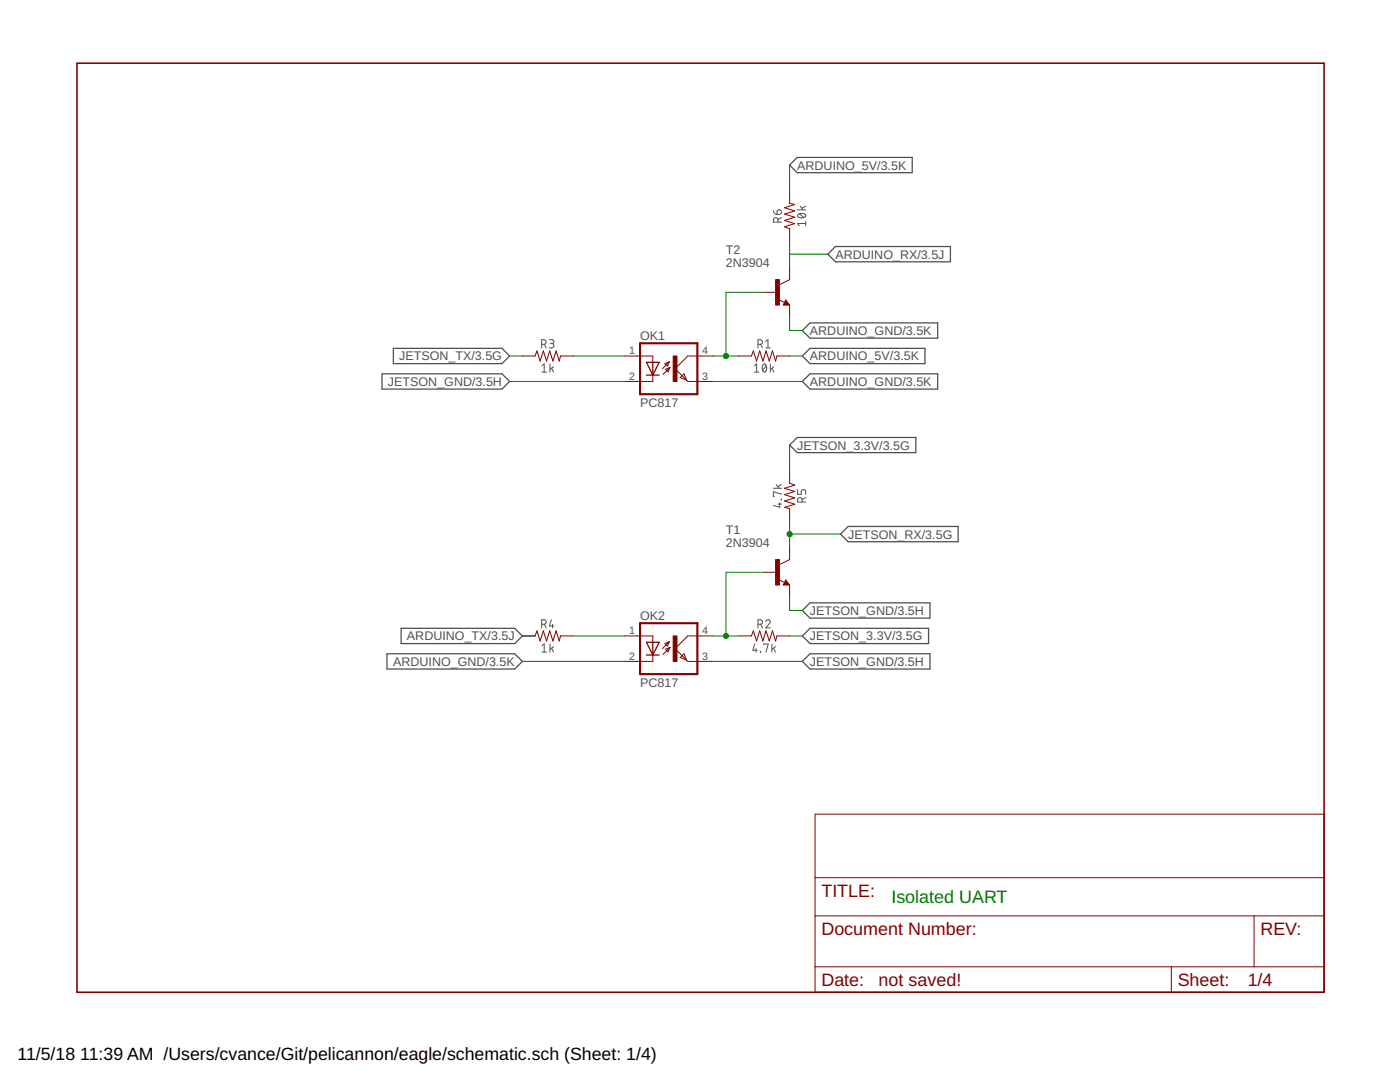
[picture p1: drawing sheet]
<svg xmlns="http://www.w3.org/2000/svg" width="279mm" height="216mm" viewBox="0 0 279 216" stroke-linecap="round" stroke-linejoin="round" font-family="sans-serif">
<g fill="none" stroke="#505050" stroke-width=".2">
<path d="M154.3 42.1l.3 .5 .5 .2M155.2 42a.47 .47 0 0 1 .7 .1 .47 .47 0 0 1-.4 .7h-.4zM155.3 44.3v-.4a.46 .46 0 0 0-.5-.5 .46 .46 0 0 0-.5 .5v.4h1.7M156 43.4l-.7 .4M159.2 41.9h1.6M159.3 42.8a1.02 1.02 0 0 1 1.5 .2 .97 .97 0 0 1-1.6 0zM159.5 42.7l.9 .7M159.7 41.1l.6 .8M160.8 44.6h-1.6l.3 .4M160.8 44.2v.8M160.8 41.1l-.8 .5M108.1 68.7h.4a.46 .46 0 0 0 .5-.4 .46 .46 0 0 0-.5-.5h-.4v1.6"/>
<path d="M108.2 74.3h.9M108.2 73l.4-.4v1.7M108.6 68.7l.4 .7M109.6 67.8h.6a.36 .36 0 0 1 .4 .4 .36 .36 0 0 1-.4 .3h-.4M109.8 72.6v1.7M110.1 73.5l.4 .8M110.1 68.5a.46 .46 0 0 1 .5 .5 .46 .46 0 0 1-.5 .4h-.5M110.5 73.2l-.7 .5M150.6 73l.4-.4v1.7M150.6 74.3h.8M151.3 68.7h.4a.46 .46 0 0 0 .5-.4 .46 .46 0 0 0-.5-.5h-.4v1.6M151.8 68.7l.4 .7"/>
<path d="M152.3 72.7l.3-.1a.97 .97 0 0 1 0 1.7 1.02 1.02 0 0 1-.3-1.6zM152.8 68.2l.5-.4v1.6M152.8 69.4h.9M152.9 73l-.7 .9M153.7 72.6v1.7M154.1 73.5l.4 .8M154.5 73.2l-.8 .5M154.3 97.4h1.7M154.9 96.7l.5 .7M155.9 99.6l.1 .1zM156 98.6l-1.7-.5v.9h.2M156 96.7l-.8 .4"/>
<path d="M159.2 97.7v.9h.7v-.5a.46 .46 0 0 1 .4-.4 .46 .46 0 0 1 .5 .4v.5M160.8 99.3l-.7 .4M155.3 100.6h.7M155.6 100.3v.9l-1.3-.3M160.1 100.2v-.5a.46 .46 0 0 0-.5-.4 .46 .46 0 0 0-.4 .4v.5h1.6M108.1 124.6h.4a.44 .44 0 0 0 .5-.5 .44 .44 0 0 0-.5-.4h-.4v1.6M108.2 130.1h.9M108.2 128.9l.4-.4v1.6M108.6 124.6l.4 .7M109.8 128.5v1.6M110 123.7l-.4 1.2h1M110.1 129.3l.4 .8"/>
<path d="M110.3 124.6v.7M110.5 129l-.7 .6M150.6 128.5l-.4 1.3h.9M150.9 129.4v.7M151.3 124.6h.4a.44 .44 0 0 0 .5-.5 .44 .44 0 0 0-.5-.4h-.4v1.6M151.7 130l.1 .1zM151.8 124.6l.4 .7M152.4 128.7v-.2h.9l-.4 1.6M152.8 124a.44 .44 0 0 1 .7-.3 .44 .44 0 0 1 .1 .7l-.8 .9h.9M154.1 128.5v1.6M154.4 129.3l.4 .8M154.8 129l-.7 .6"/>
</g>
<g fill="none" stroke="#505050" stroke-width=".25">
<path d="M157.6 32.9l1.5-1.5h23v3.1h-23zM165.2 50.7l1.5-1.5h23v3h-23zM76.2 74.6h24l1.5 1.5-1.5 1.5h-24zM78.5 69.5h21.7l1.5 1.5-1.5 1.6h-21.7zM160.1 76.1l1.5-1.5h25.5v3h-25.5zM160.1 66l1.5-1.6h25.5v3.1h-25.5zM160.1 71l1.5-1.5h23v3.1h-23zM157.6 88.8l1.5-1.5h23.7v3h-23.7zM167.7 106.6l1.6-1.5h21.9v3h-21.9zM77.2 130.5h25.5l1.5 1.5-1.5 1.5h-25.5zM80.1 125.4h22.6l1.5 1.5-1.5 1.5h-22.6zM160.1 132l1.5-1.5h24v3h-24z"/>
<path d="M160.1 121.8l1.5-1.5h24v3h-24zM160.1 126.9l1.5-1.5h23.7v3h-23.7z"/>
</g>
<g fill="none" stroke="#800000" stroke-width=".2">
<path d="M157.6 38v2.6l1 .2-2 .6 2 .7-2 .6 2 .6-2 .7 2 .6-2 .7 1 .3v2.6M152.5 58.3h2.5M155.3 59.8l1.3 .6M156.8 59.9l.8 1h-1.3zM157.6 53.3v2.5l-2 1M104.2 71h2.6l.4-1 .6 2.1 .6-2.1 .7 2.1 .6-2.1 .6 2.1 .7-2.1 .6 2.1 .3-1.1h2.5M124.6 71h5.7v1.3M130.3 74.8v1.3h-5.7M132.7 72.6l.9-.4-.4 .9zM132.8 73.7l.9-.4-.4 .9zM133.6 72.2l-1.4 1.4M133.7 73.3l-1.4 1.4"/>
<path d="M136.5 74.6l.5 1.3-1.3-.5zM142.3 71h-5l-2.6 2.6 2.6 2.5h5M147.4 71h2.6l.3-1 .7 2.1 .6-2.1 .7 2.1 .6-2.1 .6 2.1 .7-2.1 .6 2.1 .2-1.1h2.6M157.6 60.9v2.5M157.6 93.9v2.5l1 .4-2 .6 2 .7-2 .6 2 .6-2 .7 2 .6-2 .6 1 .3v2.5M152.5 114.2h2.5M155.3 115.6l1.3 .6M156.8 115.7l.8 1h-1.3zM157.6 109.1v2.6l-2 1M157.6 116.7v2.6M104.2 126.9h2.6l.4-1 .6 2 .6-2 .7 2 .6-2 .6 2 .7-2 .6 2 .3-1h2.5M124.6 126.9h5.7v1.3"/>
<path d="M130.3 130.7v1.3h-5.7M132.7 128.4l.9-.4-.4 .9zM132.8 129.6l.9-.4-.4 .9zM133.6 128l-1.4 1.4M133.7 129.2l-1.4 1.4M135.7 131.2l.8-.7 .5 1.2zM142.3 126.9h-5l-2.6 2.5 2.6 2.6h5M147.4 126.9h2.6l.3-1 .7 2 .6-2 .7 2 .6-2 .6 2 .7-2 .6 2 .2-1h2.6M162.7 162.5h101.5v35.5h-101.5zM162.7 175.1h101.5M162.7 182.8h101.5M162.7 192.9h101.5"/>
<path d="M233.8 192.9v5.1M250.3 182.8v10.1"/>
</g>
<path d="M129 72.3h2.6l-1.3 2.5zM129 74.8h2.6M130.3 72.3v2.5M156.8 60.4l.2 .2h-.4l.2-.5 .5 .6h-.7M156.8 116.2l.2 .3h-.4l.2-.5 .5 .6h-.7M129 128.2h2.6l-1.3 2.5zM129 130.7h2.6M130.3 128.2v2.5" fill="none" stroke="#800000" stroke-width=".25"/>
<path d="M127.7 68.5h11.5v10.2h-11.5zM127.7 124.4h11.5v10.1h-11.5z" fill="none" stroke="#800000" stroke-width=".42"/>
<g fill="#800000" stroke="#800000" stroke-width=".2">
<path d="M134.3 71h.8v5.1h-.8z"/>
<path d="M134.3 126.9h.8v5.1h-.8z"/>
<path d="M154.8 111.7h.8v5h-.8z"/>
<path d="M154.8 55.8h.8v5.1h-.8z"/>
</g>
<path d="M15.4 12.6h248.8v185.4h-248.8z" fill="none" stroke="#800000" stroke-width=".32"/>
<g fill="none" stroke="#008000" stroke-width=".2">
<path d="M157.6 32.9v5.1M152.5 58.3h-7.6v12.7M157.6 48.2v5.1M157.6 50.7h7.6M101.7 76.1h22.9M101.7 71h2.5M114.4 71h10.2M142.3 76.1h17.8M142.3 71h5.1M157.6 63.4v2.6h2.5M157.6 71h2.5M157.6 88.8v5.1"/>
<path d="M152.5 114.2h-7.6v12.7M157.6 104v5.1M157.6 119.3v2.5h2.5M157.6 106.6h10.1M104.2 126.9h2.6M104.2 132h20.4M114.4 126.9h10.2M142.3 126.9h5.1M142.3 132h17.8M157.6 126.9h2.5"/>
</g>
<g fill="#008000" stroke="#008000" stroke-width=".2">
<circle cx="144.9" cy="126.9" r=".51"/>
<circle cx="144.9" cy="71" r=".51"/>
<circle cx="157.6" cy="106.6" r=".51"/>
</g>
<g font-size="3.6" fill="#800000">
<text x="163.9" y="179">TITLE:</text>
<text x="163.9" y="186.6">Document Number:</text>
<text x="251.5" y="186.6">REV:</text>
<text x="163.9" y="196.7">Date:</text>
<text x="175.4" y="196.7">not saved!</text>
<text x="235" y="196.7">Sheet:</text>
<text x="249" y="196.7">1/4</text>
</g>
<text font-size="3.6" fill="#008000" x="177.9" y="180.2">Isolated UART</text>
<g font-size="3.5">
<text x="3.5" y="211.4">11/5/18</text>
<text x="16" y="211.4">11:39 AM /Users/cvance/Git/pelicannon/eagle/schematic.sch (Sheet: 1/4)</text>
</g>
<g font-size="2.5" fill="#505050">
<text x="159.1" y="33.8">ARDUINO_5V/3.5K</text>
<text x="144.9" y="53.3">2N3904</text>
<text x="144.9" y="50.7">T2</text>
<text x="166.7" y="51.6">ARDUINO_RX/3.5J</text>
<text x="79.7" y="71.9">JETSON_TX/3.5G</text>
<text x="127.7" y="67.9">OK1</text>
<text x="161.6" y="66.8">ARDUINO_GND/3.5K</text>
<text x="161.6" y="71.9">ARDUINO_5V/3.5K</text>
<text x="77.4" y="77">JETSON_GND/3.5H</text>
<text x="161.6" y="77">ARDUINO_GND/3.5K</text>
<text x="127.7" y="81.2">PC817</text>
<text x="159.1" y="89.7">JETSON_3.3V/3.5G</text>
<text x="144.9" y="106.6">T1</text>
<text x="169.3" y="107.5">JETSON_RX/3.5G</text>
<text x="144.9" y="109.1">2N3904</text>
<text x="127.7" y="123.7">OK2</text>
<text x="161.6" y="122.7">JETSON_GND/3.5H</text>
<text x="81.2" y="127.8">ARDUINO_TX/3.5J</text>
<text x="161.6" y="127.8">JETSON_3.3V/3.5G</text>
<text x="78.4" y="132.9">ARDUINO_GND/3.5K</text>
<text x="127.7" y="137.1">PC817</text>
<text x="161.6" y="132.9">JETSON_GND/3.5H</text>
</g>
<g font-size="2.1" fill="#505050">
<text x="125.6" y="70.7">1</text>
<text x="140.2" y="70.7">4</text>
<text x="125.6" y="75.8">2</text>
<text x="140.2" y="75.8">3</text>
<text x="125.6" y="126.5">1</text>
<text x="125.6" y="131.6">2</text>
<text x="140.2" y="131.6">3</text>
<text x="140.2" y="126.5">4</text>
</g>
</svg>
